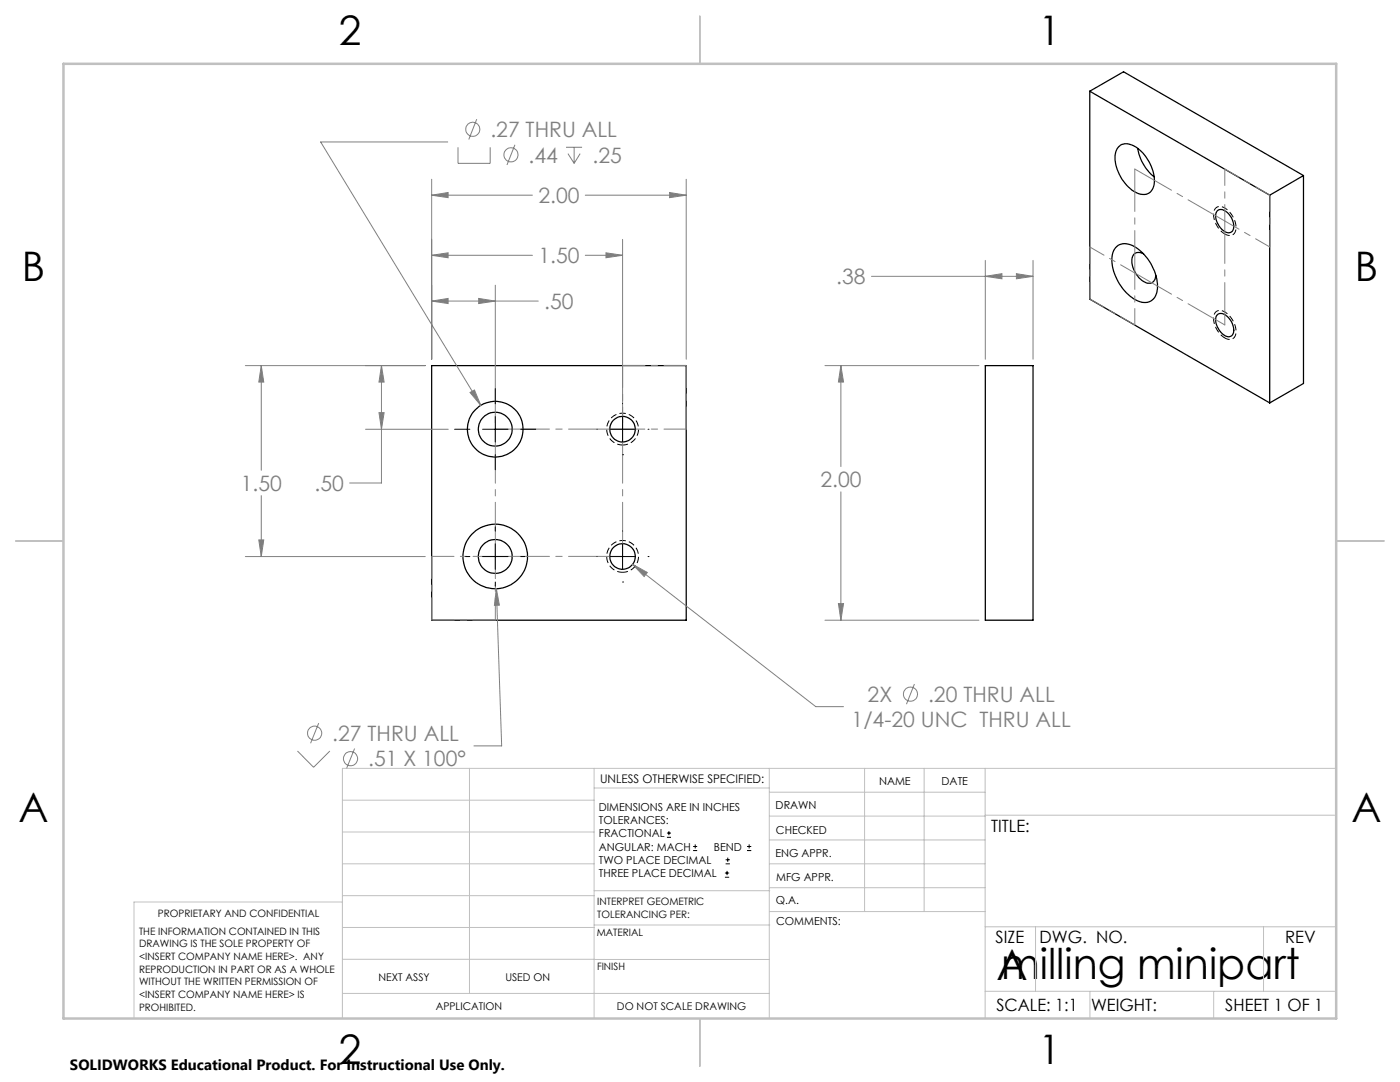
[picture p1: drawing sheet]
<svg xmlns="http://www.w3.org/2000/svg" width="279mm" height="216mm" viewBox="0 0 279 216" stroke-linecap="round" stroke-linejoin="round" font-family="sans-serif">
<g fill="none" stroke="#000" stroke-width=".25">
<path d="M217.5 18.2l35.9 20.7M217.5 18.2l6.7-3.9 35.9 20.7M217.5 18.2v41.5l35.9 20.7M223.4 29.2a2.8 2.8 0 0 1 3.6 .4 8.5 8.5 0 0 1 3.3 7.2 2.27 2.27 0 0 1-3.6 1.6 8.2 8.2 0 0 1-4-8.1zM227.1 29.6a9 9 0 0 0 3.2 5.7M253.4 38.9v41.5M260.1 35l-6.7 3.9M260.1 35v41.5l-6.7 3.9M222.9 49.2a3.4 3.4 0 0 1 4.3 .5 9.8 9.8 0 0 1 3.7 8.3 2.59 2.59 0 0 1-4.1 1.9 9.6 9.6 0 0 1-4.8-9.1l.2-.8zM228.2 50.7a1.47 1.47 0 0 0-1.7-.1 1.47 1.47 0 0 0-.6 1.6 5 5 0 0 0 3.2 4.3 1.39 1.39 0 0 0 1.5-1.6M243 42.1a1.63 1.63 0 0 1 2.2 .6 3.1 3.1 0 0 1 .8 3.4 1.48 1.48 0 0 1-2.3-.5 3.2 3.2 0 0 1-.9-3.4zM86.1 73h50.8v50.8h-50.8z"/>
<path d="M196.6 73h9.6v50.8h-9.6zM243 62.8a1.63 1.63 0 0 1 2.2 .6 3.1 3.1 0 0 1 .8 3.5 1.48 1.48 0 0 1-2.3-.5 3.2 3.2 0 0 1-.9-3.4z"/>
<circle cx="98.8" cy="85.7" r="3.4"/>
<circle cx="98.8" cy="85.6" r="5.6"/>
<circle cx="124.2" cy="85.6" r="2.54"/>
<circle cx="98.8" cy="111.1" r="3.4"/>
<circle cx="98.8" cy="111" r="6.4"/>
<circle cx="124.2" cy="111" r="2.54"/>
</g>
<g fill="none" stroke="#808080" stroke-width=".2">
<path d="M86.1 38.9l3.3-.5v1zM86.1 35.8v35.9M86.1 38.9h20.2M89.4 28.3h-25.4l32 52.6M91.4 29.4v3.2h6.4v-3.2M95.1 23.8l-1.5 4M102.8 28.9l-1.6 4M113 29.4h3.2M113.3 30.7l1.3 1.9M114.6 29.4v3.2M115.8 30.7l-1.2 1.9M116.8 38.9h20.1"/>
<path d="M133.6 38.4l3.3 .5-3.3 .5zM136.9 35.8v35.9M86.1 50.9l3.3-.5v1zM86.1 50.9h20.2M95.5 59.5l3.3 .6-3.3 .5zM98.8 56.9v27.5M116.8 50.9h7.4M120.9 50.4l3.3 .5-3.3 .5zM124.2 47.8v36.6M173.9 55.1h32.3M196.6 55.1l3.4-.5v1zM196.6 52v19.7"/>
<path d="M202.8 54.6l3.4 .5-3.4 .5zM206.2 52v19.7M49 73h35.9M52.1 73l.5 3.2h-1zM52.1 73v20.8M76.1 73l.6 3.2h-1.1zM76.1 73v23.4h-6.3M86.1 60.1l3.3-.6v1.1zM86.1 60.1h21.3M93.8 78.3l.9-.5 1.3 3.1zM164.6 73h30.8M167.8 73l.5 3.2h-1z"/>
<path d="M167.8 73v20.1M52.1 98.9v12.2M73 85.7h16.5M75.6 82.3h1.1l-.6 3.4zM167.8 98.1v25.7M49 111.1h35.9M51.6 107.7h1l-.5 3.4zM99.1 117.5l.6 3.3h-1zM99.1 117.5l1 31.3h-5.5M126.3 112.6l2.9 1.6-.6 .8zM126.3 112.6l36.5 28.4h5.5M164.6 123.8h30.8"/>
<path d="M167.3 120.4h1l-.5 3.4zM182.5 136.5l-1.6 4M59.4 149.9l3.2 3.2 3.2-3.2M63.6 144.3l-1.6 4M70.8 149.4l-1.7 4"/>
<circle cx="94.4" cy="25.8" r="1.41"/>
<circle cx="102" cy="30.9" r="1.42"/>
<circle cx="181.7" cy="138.5" r="1.41"/>
<circle cx="62.8" cy="146.3" r="1.41"/>
<circle cx="70" cy="151.4" r="1.41"/>
</g>
<g fill="none" stroke="#000" stroke-width=".2">
<path d="M98.8 77.5v3.1M90.7 85.7h3.1M96.3 85.7h5.1M98.8 83.1v5.1M98.8 90.7v3M103.9 85.7h3M119.1 85.7h.1M121.7 85.7h5.1M124.2 90.7h.1M124.2 80.5v.1M124.2 83.1v5.1M129.3 85.7h.1"/>
<path d="M92.9 111.1h.9M96.3 111.1h5.1M98.8 105.1v.9M98.8 108.5v5.1M98.8 116.1v.8M103.9 111.1h.8M119.1 111.1h.1M121.7 111.1h5.1M124.2 116.1h.1M124.2 105.9v.1M124.2 108.5v5.1M129.3 111.1h.1"/>
<path d="M133.1 167.1h.8M133.1 166.2h.8M133.5 165.8v.9M138.3 169.7h.8M138.3 168.9h.8M138.7 168.5v.8M144.7 175h.8M144.7 174.2h.8M144.8 172.4h.9M144.8 171.6h.9M145.1 173.8v.8M145.2 171.1v.9"/>
<path d="M149.1 169.7h.8M149.1 168.9h.8M149.5 168.5v.8"/>
</g>
<path d="M244.4 46.7a4.5 4.5 0 0 1-2-4.8 1.44 1.44 0 0 1 2.3-.2 4.4 4.4 0 0 1 1.7 4.7 1.35 1.35 0 0 1-2 .3M244.4 67.4a4.5 4.5 0 0 1-2-4.8 1.44 1.44 0 0 1 2.3-.2 4.4 4.4 0 0 1 1.7 4.7 1.35 1.35 0 0 1-2 .3M124.3 88.8a3.2 3.2 0 0 1-2.8-4.7 3.2 3.2 0 0 1 5.4-.2 3.2 3.2 0 0 1-2.4 4.9h-.2M124.3 114.2a3.2 3.2 0 0 1-2.8-4.7 3.2 3.2 0 0 1 5.4-.2 3.2 3.2 0 0 1-2.4 4.9h-.2" fill="none" stroke="#000" stroke-width=".2" stroke-dasharray="1.3 .6" stroke-dashoffset=".2" stroke-linecap="butt"/>
<g fill="none" stroke="#c0c0c0" stroke-width=".2">
<path d="M68.3 159.7h50.3M93.7 153.3v44.9M118.6 153.3v49.9M118.6 157.2h34.9M153.5 153.3v49.9M153.5 158.1h43.1M172.5 153.3v28.6M184.4 153.3v28.6M196.6 153.3v49.9M266.7 153.3h-198.4v49.9M68.3 178.7h50.3M68.3 172.4h50.3"/>
<path d="M68.3 166h50.3M68.3 180h-41.6v23.2M118.6 177.7h35M153.5 167.6h43.1M153.5 162.8h43.1M153.5 172.4h43.1M153.5 177.1h43.1M196.6 162.7h70.1M68.3 198.2h85.2M68.3 191.4l85.2 .1M68.3 185.1h50.3M118.6 184.6h35"/>
<path d="M153.6 181.9h43M196.6 197.8h70.1M196.6 184.9h70.1M206.7 184.9v12.9M217.5 197.8v5.4M242.2 197.8v5.4M252.2 184.9v12.9"/>
</g>
<path d="M139.7 3.2v9.5M3.1 107.9h9.6M266.7 107.9h9.5M139.7 203.2v9.6" fill="none" stroke="#c0c0c0" stroke-width=".25"/>
<path d="M12.7 12.7h254v190.5h-254z" fill="none" stroke="#c0c0c0" stroke-width=".5"/>
<path d="M124.3 72.9h12.7M124.3 85.6h12.7M124.3 85.6v-12.7M137 85.6v-12.7M86.2 111h12.7M86.2 123.7h12.7M86.2 123.7v-12.7M98.9 123.7v-12.7" fill="none" stroke="#808080" stroke-width=".2" stroke-dasharray="15.2 1.3 1.3 1.3" stroke-dashoffset="10.8"/>
<path d="M98.9 85.6h25.4M98.9 111h25.4M98.9 111v-25.4M124.3 111v-25.4" fill="none" stroke="#808080" stroke-width=".2" stroke-dasharray="15.2 1.3 1.3 1.3" stroke-dashoffset="4.4"/>
<path d="M244.4 33.7l9 5.2M217.5 59.7l9 5.1M217.5 59.7v-10.4M217.5 49.3l9 5.2M244.4 44.1l9 5.2M244.4 44.1v-10.4M253.4 49.3v-10.4M226.5 64.8v-10.3" fill="none" stroke="#808080" stroke-width=".2" stroke-dasharray="15.2 1.3 1.3 1.3" stroke-dashoffset="12"/>
<path d="M226.5 33.7l17.9 10.4M226.5 54.5l17.9 10.3M226.5 54.5v-20.8M244.4 64.8v-20.7" fill="none" stroke="#808080" stroke-width=".2" stroke-dasharray="15.2 1.3 1.3 1.3" stroke-dashoffset="6.8"/>
<path d="M133.6 38.4l3.3 .5-3.3 .5zM86.1 38.9l3.3-.5v1zM86.1 60.1l3.3-.6v1.1zM95.5 59.5l3.3 .6-3.3 .5zM86.1 50.9l3.3-.5v1zM120.9 50.4l3.3 .5-3.3 .5zM76.1 73l.6 3.2h-1.1zM75.6 82.3h1.1l-.6 3.4zM52.1 73l.5 3.2h-1zM51.6 107.7h1l-.5 3.4zM126.3 112.6l2.3 2.4 .6-.8zM99.1 117.5l-.4 3.3h1zM93.8 78.3l2.2 2.6-1.3-3.1zM167.3 120.4h1l-.5 3.4zM167.8 73l.5 3.2h-1zM196.6 55.1l3.4-.5v1zM202.8 54.6l3.4 .5-3.4 .5z" fill="#808080"/>
<g font-size="8.5">
<text x="198.9" y="195.5">A</text>
<text x="199.8" y="195.4">milling minipart</text>
</g>
<g font-size="8.1">
<text x="67.6" y="8.9">2</text>
<text x="207.3" y="8.9">1</text>
<text x="4.4" y="56.2">B</text>
<text x="270.4" y="56.2">B</text>
<text x="3.7" y="164.1">A</text>
<text x="269.7" y="164.1">A</text>
<text x="67.6" y="212.4">2</text>
<text x="207.3" y="212.4">1</text>
</g>
<g font-size="4.2" fill="#808080">
<text x="97.9" y="27.3">.27 THRU ALL</text>
<text x="105.5" y="32.4">.44</text>
<text x="118.2" y="32.4">.25</text>
<text x="107.5" y="40.5">2.00</text>
<text x="107.5" y="52.5">1.50</text>
<text x="166.9" y="56.7">.38</text>
<text x="108.6" y="61.7">.50</text>
<text x="48" y="97.9">1.50</text>
<text x="62.8" y="97.9">.50</text>
<text x="163.7" y="97.2">2.00</text>
<text x="173.2" y="140">2X</text>
<text x="185.2" y="140">.20 THRU ALL</text>
<text x="66.3" y="147.8">.27 THRU ALL</text>
<text x="170" y="145.1">1/4-20 UNC THRU ALL</text>
<text x="73.5" y="152.9">.51 X 100°</text>
</g>
<g font-size="3.4">
<text x="197.8" y="166">TITLE:</text>
<text x="198.7" y="188.1">SIZE</text>
<text x="207.5" y="188.1">DWG. NO.</text>
<text x="256.5" y="188.2">REV</text>
<text x="198.8" y="201.7">SCALE: 1:1</text>
<text x="217.7" y="201.8">WEIGHT:</text>
<text x="244.5" y="201.7">SHEET 1 OF 1</text>
</g>
<text font-size="3" x="14" y="213.5">SOLIDWORKS Educational Product. For Instructional Use Only.</text>
<text font-size="2.4" x="119.8" y="156.2">UNLESS OTHERWISE SPECIFIED:</text>
<g font-size="2.2">
<text x="119.5" y="161.8">DIMENSIONS ARE IN INCHES</text>
<text x="154.8" y="161.4">DRAWN</text>
<text x="175.4" y="156.6">NAME</text>
<text x="187.9" y="156.7">DATE</text>
<text x="119.5" y="164.4">TOLERANCES:</text>
<text x="119.5" y="167.1">FRACTIONAL</text>
<text x="154.9" y="166.3">CHECKED</text>
<text x="119.5" y="169.7">ANGULAR: MACH</text>
<text x="119.5" y="172.4">TWO PLACE DECIMAL</text>
<text x="142.5" y="169.7">BEND</text>
<text x="154.8" y="171">ENG APPR.</text>
<text x="119.5" y="175">THREE PLACE DECIMAL</text>
<text x="154.9" y="175.7">MFG APPR.</text>
<text x="154.9" y="180.4">Q.A.</text>
<text x="154.9" y="184.6">COMMENTS:</text>
</g>
<g font-size="2.1">
<text x="75.5" y="195.7">NEXT ASSY</text>
<text x="100.9" y="195.7">USED ON</text>
<text x="86.9" y="201.5">APPLICATION</text>
<text x="123.1" y="201.6">DO NOT SCALE DRAWING</text>
</g>
<g font-size="2">
<text x="31.5" y="182.9">PROPRIETARY AND CONFIDENTIAL</text>
<text x="119.2" y="180.6">INTERPRET GEOMETRIC</text>
<text x="119.2" y="183.1">TOLERANCING PER:</text>
<text x="27.8" y="186.5">THE INFORMATION CONTAINED IN THIS</text>
<text x="27.8" y="189">DRAWING IS THE SOLE PROPERTY OF</text>
<text x="27.8" y="191.6">&lt;INSERT COMPANY NAME HERE&gt;. ANY</text>
<text x="119.1" y="186.7">MATERIAL</text>
<text x="27.8" y="194.1">REPRODUCTION IN PART OR AS A WHOLE</text>
<text x="27.8" y="196.6">WITHOUT THE WRITTEN PERMISSION OF</text>
<text x="119.1" y="193.5">FINISH</text>
<text x="27.8" y="199.1">&lt;INSERT COMPANY NAME HERE&gt; IS</text>
<text x="27.8" y="201.7">PROHIBITED.</text>
</g>
</svg>
